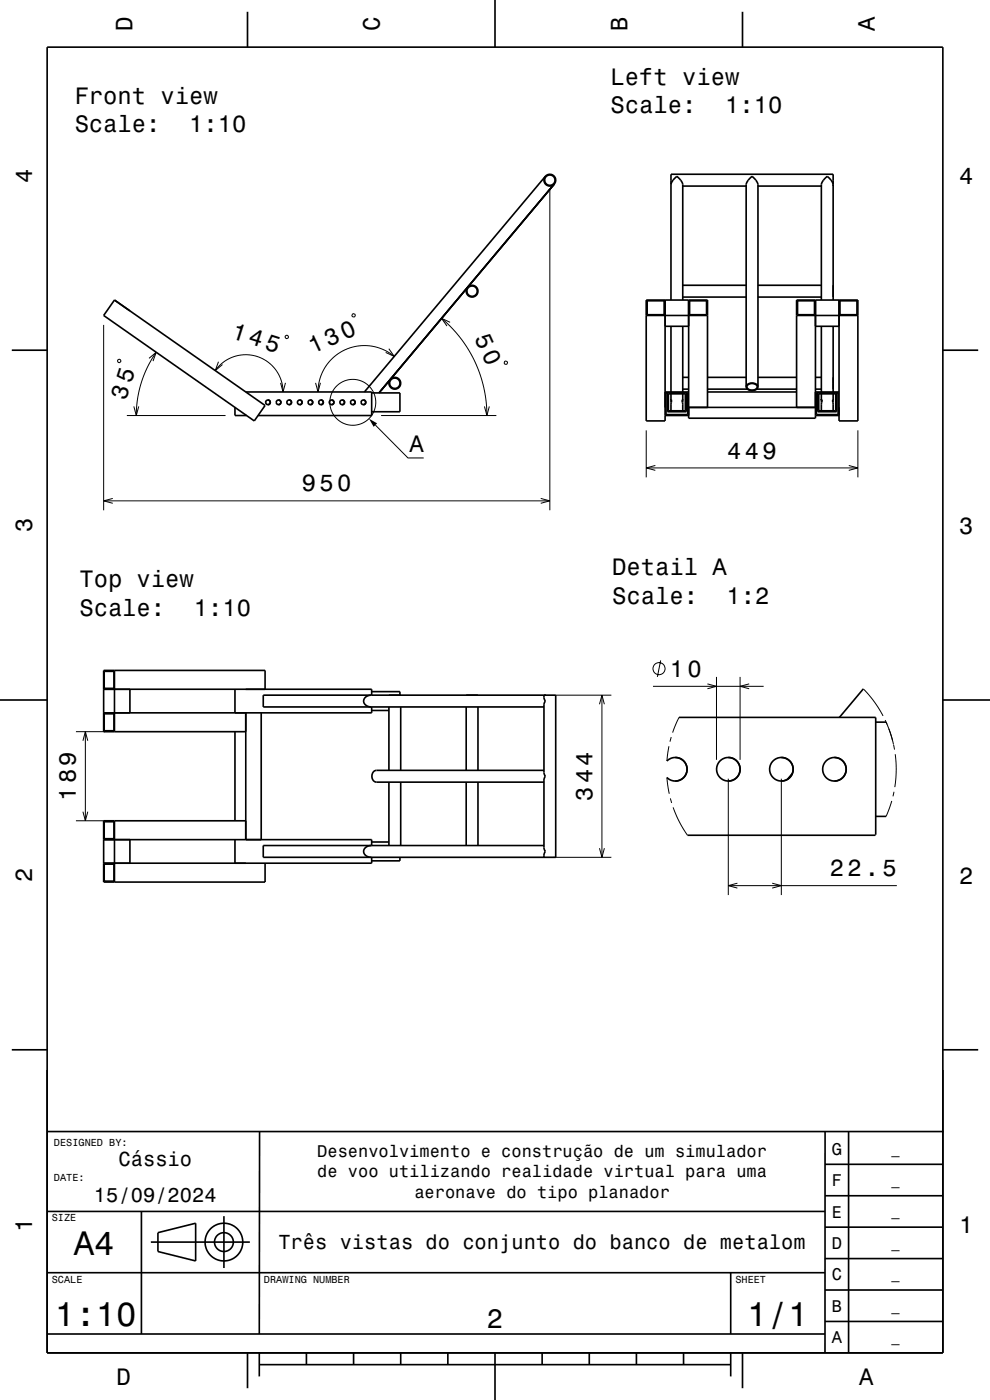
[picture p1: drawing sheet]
<svg xmlns="http://www.w3.org/2000/svg" width="210mm" height="297mm" viewBox="0 0 210 297" stroke-linecap="round" stroke-linejoin="round" font-family="sans-serif">
<g fill="none" stroke="#000" stroke-width=".21">
<path d="M116.6 40.2v68.1M22 68.9v39.4M25 76.4l.5-.1 .1 .5-.5 .1zM31.6 76l1.5-1.3-.6 1.9M33.1 74.7l-1.6 2.8-1.5 3.5-.8 3.6-.3 3.6M45.7 78.6a7.9 7.9 0 0 1 8.8-3 7.9 7.9 0 0 1 5.5 7.6M46.3 76.7l-.6 1.9 1.5-1.3M60.5 71.3l.6-.1v.5l-.5 .1zM74.8 66.6l.5 .1v.5h-.6zM82.5 74l1.1 1.6-1.8-.8M83.6 75.6a9.8 9.8 0 0 0-10.5-1.4 9.8 9.8 0 0 0-5.6 9M93.7 67.5l2.1 2.1 2 2.3 1.7 2.4 1.4 2.7 1 2.6 .8 2.8 .4 3 .2 2.8"/>
<path d="M95.5 68.4l-1.8-.9 1.1 1.7M107 76.7h.6l-.1 .5h-.5zM26.9 88.2h20.9M28.4 86.2l.5 2 .5-2M59.5 81.2l.5 2 .6-2M66.9 81.2l.6 2 .5-2M79.6 90.2l6.9 7h3.4M80.8 88.2h24.5M102.8 86.2l.5 2 .5-2M137.1 91.3v10M137.1 99.3h44.9M139 98.7l-1.9 .6 1.9 .5"/>
<path d="M180 98.7l2 .6-2 .5M182 91.3v10M22 106.3h94.6M23.9 105.7l-1.9 .6 1.9 .5M114.7 105.7l1.9 .6-1.9 .5M16.1 155.2h6.2M17.6 157.2l.5-2 .5 2M18.1 155.2v18.9M117.8 147.5h11.9M127.2 149.4l.5-1.9 .5 1.9M127.7 147.5v34.4M138.5 145.6h23.5"/>
<path d="M140.1 140.1l-.7 3.5M141.9 158.3l-.4 3.1M142.4 156.4l-.3 .9M144 152.2l-1.3 3.2M150.1 145.1l1.9 .5-1.9 .5M152 143.6v17.6M157 143.6v17.6M158.9 145.1l-1.9 .5 1.9 .5M183.1 146.1l.1 .1M183.2 146.2l2.3 2.7 1.8 3M187.8 152.8l.4 .9M188 153.2l1.3 3.9"/>
<path d="M188.5 154.6l1 3.4M189.6 158l.1 1M16.1 174.1h6.2M17.6 172.2l.5 1.9 .5-1.9M127.2 179.9l.5 2 .5-2M141.5 164.9l.5 3.5M142.2 169.4l.3 .9M142.8 171.3l1.3 3 1.7 2.9M154.5 165.2v24.7M165.7 165.2v24.7M185.8 177.1l-.1 .1M189.2 169.9l-1.2 3.3"/>
<path d="M189.6 168l-.2 .9M189.9 160l.2 3.2-.3 3.8M117.4 181.9h12.3M154.5 187.9h35.7M156.4 187.4l-1.9 .5 1.9 .5M163.8 187.4l1.9 .5-1.9 .5"/>
<circle cx="74.8" cy="85.4" r="4.9"/>
<circle cx="139.8" cy="141.9" r="1.28"/>
</g>
<g fill="none" stroke="#000" stroke-width=".35">
<path d="M10 10h190v277h-190zM52.5 2.5v7.5M105 0v10M157.5 2.5v7.5M115.7 37.4l-38.4 45.8M117.6 39l-37.2 44.4M142.3 39.2l.2-.6 .7-.9a.53 .53 0 0 1 .6-.2 .53 .53 0 0 1 .4 .5l.6 1.2v24.5M144.8 39.5h13.5M160.8 39.5h13.4M176.7 39.2l-.2-.6-.7-.9a.53 .53 0 0 0-.5-.2 .53 .53 0 0 0-.4 .5l-.5 .6-.2 .6v24.5M2.5 74.3h7.5M24.3 63.7l31.9 22.3-2.3 3.3-31.9-22.4z"/>
<path d="M137.1 66.9h13M137.3 63.8h3.6v3h-3.6zM141.1 63.7v25.6h-4v-25.6h13v22.7M141.1 69.2h5M142.3 63.7v-26.7h34.4v26.7M142.3 69.2v14M144.8 69.2v14M144.8 60.5h13.5M144.8 63h13.5M146.1 63.7v25h26.9v-25M146.3 63.8h3.6v3h-3.6zM160.8 60.5h13.4"/>
<path d="M160.8 63h13.4M169 66.9h13M169.2 63.8h3.6v3h-3.6zM173 69.2h5M174.2 69.2v14M176.7 69.2v14M178 63.7v25.6h4v-25.6h-13v22.7M178.2 63.8h3.6v3h-3.6zM200 74.3h7.5M49.8 86.4v1.8h2.5M52.1 83.2h26.7v5h-24.1M56.8 84.9a.5 .5 0 0 1 .5 .5 .5 .5 0 0 1-.5 .5"/>
<path d="M59.1 84.9a.5 .5 0 0 1 .5 .5 .5 .5 0 0 1-.5 .5M61.3 84.9a.5 .5 0 0 1 .5 .5 .5 .5 0 0 1-.5 .5M63.6 84.9a.5 .5 0 0 1 .5 .5 .5 .5 0 0 1-.5 .5M65.8 84.9a.5 .5 0 0 1 .5 .5 .5 .5 0 0 1-.5 .5M68.1 84.9a.5 .5 0 0 1 .5 .5 .5 .5 0 0 1-.5 .5M70.3 84.9a.5 .5 0 0 1 .5 .5 .5 .5 0 0 1-.5 .5M72.6 84.9a.5 .5 0 0 1 .5 .5 .5 .5 0 0 1-.5 .5M74.8 84.9a.5 .5 0 0 1 .5 .5 .5 .5 0 0 1-.5 .5M75.3 85.5l-.2 .3M77.1 84.9a.5 .5 0 0 1 .5 .5 .5 .5 0 0 1-.5 .5M78.8 83.4h6v4h-6M141.1 88.2h5"/>
<path d="M141.1 83.2h5M141.3 83.4h4.6v4.6h-4.6zM141.6 83.4v4h4v-4M141.8 83.6h3.6v3.6h-3.6zM142.3 85l.1-.1v.5M142.3 85l.1 .4M142.3 83.6v1.4M142.4 85.4l-.1 1.8M144.8 85.4v1.8M144.8 85v-.1v.5M144.8 85v.4M144.8 83.6v1.4"/>
<path d="M144.8 80.1h1.3M144.8 82.5h1.3M146.1 86.4h26.9M150.1 83.2h18.9M150.1 80.1h8.2M150.1 82.5h8.4M158.3 82.1v-42.9l.2-.6 .7-.9a.53 .53 0 0 1 .5-.2 .53 .53 0 0 1 .4 .5l.7 1.2v42.9M158.3 82.1a1.38 1.38 0 0 1 1.2-.8 1.38 1.38 0 0 1 1.3 .8M158.3 82.1a1.37 1.37 0 0 0 1.2 .8 1.37 1.37 0 0 0 1.3-.8M158.7 81.6a1.16 1.16 0 0 1 1.9 .6 1.25 1.25 0 0 1-2.2-.1zM160.5 82.5h8.5M160.8 80.1h8.2"/>
<path d="M173 88.2h5M173 83.2h5M173 80.1h1.2M173 82.5h1.2M173.2 83.4h4.6v4.6h-4.6zM173.5 83.4v4h4v-4M173.7 83.6h3.6v3.6h-3.6zM174.2 85l.1-.1v.5M174.2 85l.1 .4M174.2 83.6v1.4M174.3 85.4l-.1 1.8M176.7 85.4v1.8"/>
<path d="M176.7 85v.4M176.7 85v-.1v.5M176.7 83.6v1.4M0 148.5h10M22 146.2h56.8v1.3M22.1 142.4h2.1v3.6h-2.1zM22.1 151.4h2.1v3.6h-2.1zM24.3 142.2v13M27.6 146.2v5M49.8 146.2v5M49.8 155.2v18.9M52.1 151.2v26.9"/>
<path d="M55.4 151.2v26.9M56.2 146.2v-4h-34.2v13h30.1M78.8 147.5a1.25 1.25 0 0 0-1.4 .6 1.25 1.25 0 0 0 .1 1.5l.6 .3 .7 .1M78.8 150v1.2h-56.8M78.8 146.7h6v.8M78.8 150.7h3.7M82.5 150v13.4M85 150v13.4M98.9 150v13.4M101.4 150v13.4M115.4 147.5v.6l.3 .6-.3 .8v14.4l.3 .8-.3 .7v14.5l.3 .7-.3 .6v.7M115.4 150h-59.6v-2.5h62.1v34.4h-62.1v-2.5h59.6"/>
<path d="M144 152.2h41.8v24.9M183.1 146.1l-5 6.1M185.8 153.2h2.2M200 148.5h10M22 178.1h56.8v1.3M22.1 174.3h2.1v3.6h-2.1zM24.3 174.1v13M27.6 178.1v5M49.8 178.1v5M52.1 174.1h-30.1v13h34.2v-4M78.8 179.4a1.26 1.26 0 0 0-1.4 .6 1.26 1.26 0 0 0 .1 1.5l.6 .3 .7 .1M78.8 178.6h3.7"/>
<path d="M82.5 165.9v13.5M85 165.9v13.5M98.9 165.9v13.5M101.4 165.9v13.5M115.4 163.4h-35.6a1.29 1.29 0 0 0-.9 1.3 1.29 1.29 0 0 0 .9 1.2h35.6M141.5 161.4a2.5 2.5 0 0 1 3.5 0 2.5 2.5 0 0 1 0 3.6 2.5 2.5 0 0 1-3.5-.1M143.2 160.7a2.5 2.5 0 0 1 2.5 2.5 2.5 2.5 0 0 1-2.5 2.5M145.8 177.2h39.9M154.5 160.7a2.5 2.5 0 0 1 2.5 2.5 2.5 2.5 0 0 1-2.5 2.5M165.7 160.7a2.5 2.5 0 0 1 2.5 2.5 2.5 2.5 0 0 1-2.5 2.5M168.1 164.1l-1.1 1.2M177 160.7a2.5 2.5 0 0 1 2.5 2.5 2.5 2.5 0 0 1-2.5 2.5"/>
<path d="M185.8 173.2h2.2M22.1 183.3h2.1v3.6h-2.1zM78.8 181.9v1.2h-56.8M84.8 181.9v.7h-6M2.5 222.7h7.5M175 240v47M180 240v47M200 222.7h7.5M10 257h165M10.1 240.1h190M30 257v26M47.5 258v11"/>
<path d="M55.1 240l-.1 43M175 253.7h25M175 247h25M10 270h165M32 263.5h21M33.5 261.5l8-2v8l-8-2zM155 270v13M175 273.7h25M175 267h25M175 260.3h25M10 283h165M52.5 287v7.5"/>
<path d="M55 289.5h100M55 287v5M65 287v2.5M75 287v2.5M85 287v2.5M95 287v2.5M105 287v10M115 287v2.5M125 287v2.5M135 287v2.5M145 287v2.5M155 287v5"/>
<path d="M157.5 287v7.5M175 280.3h25"/>
<circle cx="116.6" cy="38.2" r="1.1"/>
<circle cx="116.6" cy="38.2" r="1.25"/>
<circle cx="100.1" cy="61.8" r="1.25"/>
<circle cx="100.1" cy="61.8" r="1.1"/>
<circle cx="56.8" cy="85.4" r=".5"/>
<circle cx="59.1" cy="85.4" r=".5"/>
<circle cx="61.3" cy="85.4" r=".5"/>
<circle cx="63.6" cy="85.4" r=".5"/>
<circle cx="65.8" cy="85.4" r=".5"/>
<circle cx="68.1" cy="85.4" r=".5"/>
<circle cx="70.3" cy="85.4" r=".5"/>
<circle cx="72.6" cy="85.4" r=".5"/>
<circle cx="74.8" cy="85.4" r=".5"/>
<circle cx="77.1" cy="85.4" r=".5"/>
<circle cx="83.7" cy="81.3" r="1.25"/>
<circle cx="83.7" cy="81.3" r="1.1"/>
<circle cx="154.5" cy="163.2" r="2.5"/>
<circle cx="165.8" cy="163.2" r="2.5"/>
<circle cx="177" cy="163.2" r="2.5"/>
<circle cx="47.5" cy="263.5" r="2"/>
<circle cx="47.5" cy="263.5" r="4"/>
</g>
<path d="M78.3 88.8l1.7 1-.7 .7z" fill-rule="evenodd" fill="#000"/>
<g font-size="7.2">
<text x="15.7" y="266.3">A4</text>
<text x="11.7" y="281.3">1:10</text>
<text x="158.5" y="281.3">1/1</text>
</g>
<text font-size="5.8" x="103.3" y="281.6">2</text>
<g font-size="5.1">
<text x="100.6" y="71.7" transform="rotate(65 100.6 71.7)">50</text>
<text x="66.4" y="75.2" transform="rotate(-25 66.4 75.2)">130</text>
</g>
<g font-size="5">
<text x="28.1" y="6.5" transform="rotate(-90 28.1 6.5)">D</text>
<text x="80.6" y="6.5" transform="rotate(-90 80.6 6.5)">C</text>
<text x="133.1" y="6.5" transform="rotate(-90 133.1 6.5)">B</text>
<text x="185.6" y="6.5" transform="rotate(-90 185.6 6.5)">A</text>
<text x="15.8" y="22">Front view</text>
<text x="129.5" y="18">Left view</text>
<text x="15.8" y="28.1">Scale:</text>
<text x="40.1" y="28.1">1:10</text>
<text x="129.5" y="24.1">Scale:</text>
<text x="153.8" y="24.1">1:10</text>
<text x="6.8" y="38.7" transform="rotate(-90 6.8 38.7)">4</text>
<text x="203.5" y="39">4</text>
<text x="48.9" y="71.7" transform="rotate(18 48.9 71.7)">145</text>
<text x="26.7" y="85" transform="rotate(-72 26.7 85)">35</text>
<text x="86.8" y="96">A</text>
<text x="154.3" y="97.3">449</text>
<text x="64.1" y="104.3">950</text>
<text x="6.8" y="112.9" transform="rotate(-90 6.8 112.9)">3</text>
<text x="203.5" y="113.2">3</text>
<text x="16.8" y="124.5">Top view</text>
<text x="129.8" y="122.1">Detail A</text>
<text x="16.8" y="130.6">Scale:</text>
<text x="41.1" y="130.6">1:10</text>
<text x="129.8" y="128.1">Scale:</text>
<text x="154.1" y="128.1">1:2</text>
<text x="142.1" y="143.6">10</text>
<text x="16.1" y="169.9" transform="rotate(-90 16.1 169.9)">189</text>
<text x="125.7" y="169.9" transform="rotate(-90 125.7 169.9)">344</text>
<text x="176" y="185.9">22.5</text>
<text x="6.8" y="187.1" transform="rotate(-90 6.8 187.1)">2</text>
<text x="203.5" y="187.4">2</text>
<text x="6.8" y="261.3" transform="rotate(-90 6.8 261.3)">1</text>
<text x="203.5" y="261.6">1</text>
<text x="24.7" y="293.8">D</text>
<text x="182.2" y="293.8">A</text>
</g>
<g font-size="4.3">
<text x="25.1" y="247.4">Cássio</text>
<text x="19.9" y="254.9">15/09/2024</text>
<text x="59.1" y="265.1">Três vistas do conjunto do banco de metalom</text>
</g>
<g font-size="3.6">
<text x="67.3" y="245.4">Desenvolvimento e construção de um simulador</text>
<text x="176.4" y="245">G</text>
<text x="67.3" y="249.8">de voo utilizando realidade virtual para uma</text>
<text x="176.4" y="251.6">F</text>
<text x="87.9" y="254.1">aeronave do tipo planador</text>
<text x="176.4" y="258.3">E</text>
<text x="176.4" y="265">D</text>
<text x="176.4" y="271.6">C</text>
<text x="176.4" y="278.3">B</text>
<text x="176.4" y="285">A</text>
</g>
<g font-size="2.9">
<text x="189.1" y="244.7">_</text>
<text x="189.1" y="251.4">_</text>
<text x="189.1" y="258">_</text>
<text x="189.1" y="264.7">_</text>
<text x="189.1" y="271.4">_</text>
<text x="189.1" y="278">_</text>
<text x="189.1" y="284.7">_</text>
</g>
<g font-size="2.2">
<text x="11.5" y="243">DESIGNED BY:</text>
<text x="11.5" y="250.5">DATE:</text>
<text x="11" y="259.1">SIZE</text>
<text x="11" y="272.1">SCALE</text>
<text x="56" y="272.1">DRAWING NUMBER</text>
<text x="156" y="272.1">SHEET</text>
</g>
</svg>
